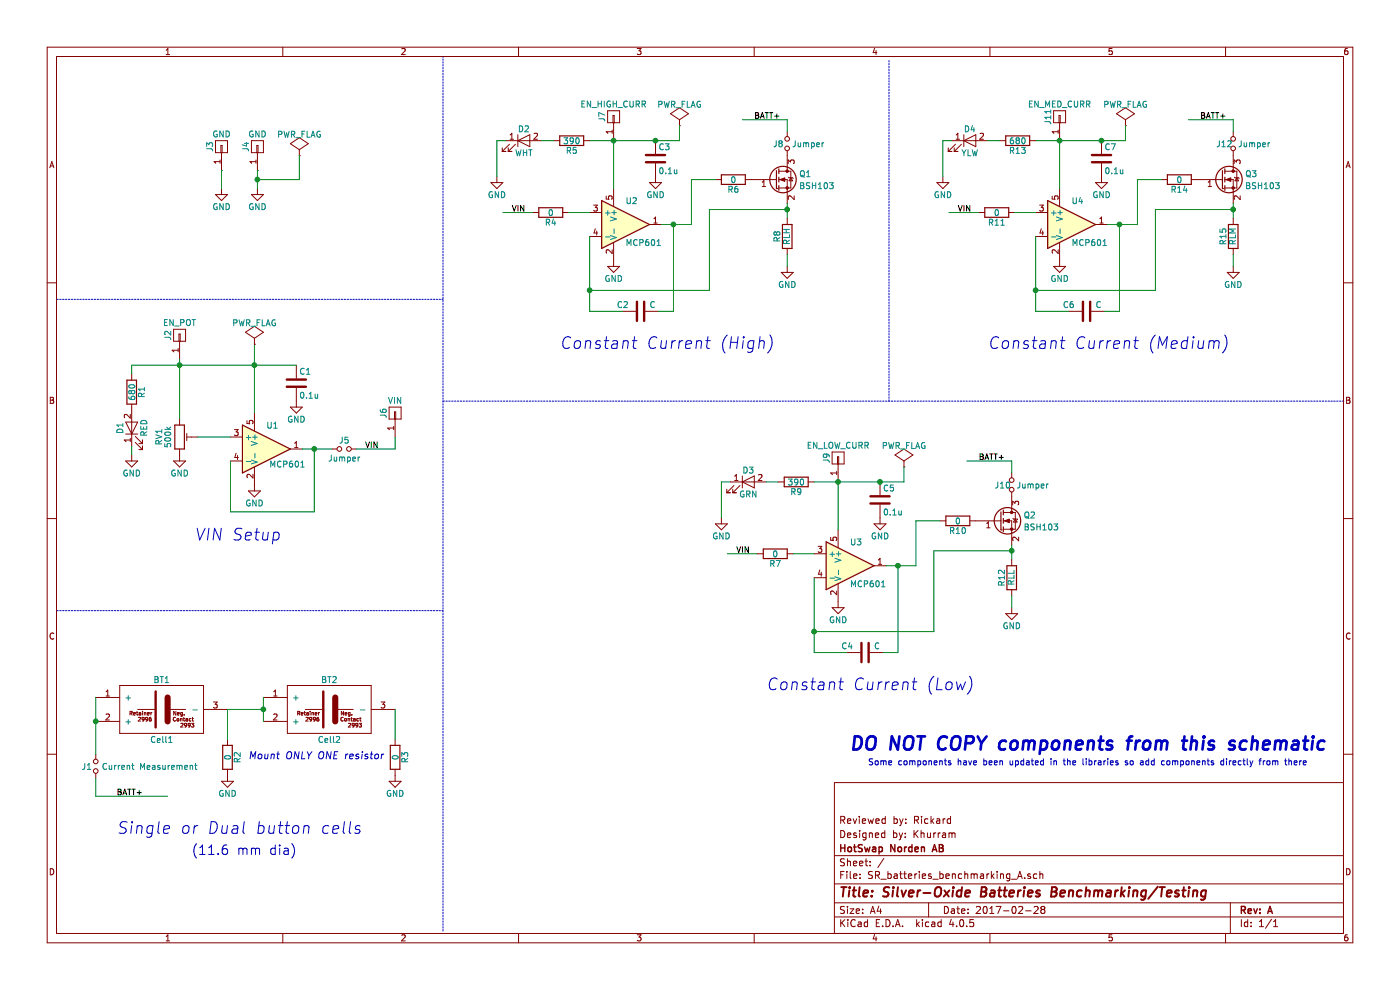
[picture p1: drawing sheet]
EESchema Schematic File Version 2
LIBS:power
LIBS:device
LIBS:transistors
LIBS:conn
LIBS:linear
LIBS:regul
LIBS:74xx
LIBS:cmos4000
LIBS:adc-dac
LIBS:memory
LIBS:xilinx
LIBS:microcontrollers
LIBS:dsp
LIBS:microchip
LIBS:analog_switches
LIBS:motorola
LIBS:texas
LIBS:intel
LIBS:audio
LIBS:interface
LIBS:digital-audio
LIBS:philips
LIBS:display
LIBS:cypress
LIBS:siliconi
LIBS:opto
LIBS:atmel
LIBS:contrib
LIBS:valves
LIBS:custom_battery_products
LIBS:SR_batteries_benchmarking_A-cache
EELAYER 25 0
EELAYER END
$Descr A4 11693 8268
encoding utf-8
Sheet 1 1
Title "Silver-Oxide Batteries Benchmarking/Testing"
Date "2017-02-28"
Rev "A"
Comp "HotSwap Norden AB"
Comment1 "Designed by: Khurram"
Comment2 "Reviewed by: Rickard"
Comment3 ""
Comment4 ""
$EndDescr
$Comp
L POT_TRIM RV1
U 1 1
P 1500 3650
F 0 "RV1" V 1325 3650 50  0000 C CNN
F 1 "500k" V 1400 3650 50  0000 C CNN
F 2 "Custom_Potentiometers_SMD:proto_smd_pot-model_84w" H 1500 3650 50  0001 C CNN
F 3 "" H 1500 3650 50  0000 C CNN
	1    1500 3650
	1    0    0    -1  
$EndComp
$Comp
L MCP601 U1
U 1 1
P 2225 3750
F 0 "U1" H 2275 3950 50  0000 C CNN
F 1 "MCP601" H 2400 3625 50  0000 C CNN
F 2 "TO_SOT_Packages_SMD:SOT-23-5_HandSoldering" H 2175 3850 50  0001 C CNN
F 3 "" H 2275 3950 50  0000 C CNN
	1    2225 3750
	1    0    0    -1  
$EndComp
$Comp
L Q_NMOS_GSD Q1
U 1 1
P 6475 1500
F 0 "Q1" H 6675 1550 50  0000 L CNN
F 1 "BSH103" H 6675 1450 50  0000 L CNN
F 2 "TO_SOT_Packages_SMD:SOT-23_Handsoldering" H 6675 1600 50  0001 C CNN
F 3 "" H 6475 1500 50  0000 C CNN
	1    6475 1500
	1    0    0    -1  
$EndComp
$Comp
L R R2
U 1 1
P 1900 6325
F 0 "R2" V 1980 6325 50  0000 C CNN
F 1 "0" V 1900 6325 50  0000 C CNN
F 2 "Resistors_SMD:R_0805_HandSoldering" V 1830 6325 50  0001 C CNN
F 3 "" H 1900 6325 50  0000 C CNN
	1    1900 6325
	1    0    0    -1  
$EndComp
$Comp
L CONN_01X01 J3
U 1 1
P 1850 1225
F 0 "J3" H 1850 1325 50  0000 C CNN
F 1 "GND" V 1950 1225 50  0000 C CNN
F 2 "Custom_Connectors_SMD:proto_smd_pad-sq.-3mm" H 1850 1225 50  0001 C CNN
F 3 "" H 1850 1225 50  0000 C CNN
	1    1850 1225
	0    -1   -1   0   
$EndComp
$Comp
L C C1
U 1 1
P 2475 3200
F 0 "C1" H 2500 3300 50  0000 L CNN
F 1 "0.1u" H 2500 3100 50  0000 L CNN
F 2 "Capacitors_SMD:C_0805_HandSoldering" H 2513 3050 50  0001 C CNN
F 3 "" H 2475 3200 50  0000 C CNN
	1    2475 3200
	1    0    0    -1  
$EndComp
$Comp
L Jumper_NO_Small J1
U 1 1
P 800 6400
F 0 "J1" V 800 6325 50  0000 C CNN
F 1 "Current Measurement" V 800 6850 50  0000 C CNN
F 2 "Custom_Connectors_SMD:proto_smd_header-1x2-2.54mm-G_C__SABN_M30" H 800 6400 50  0001 C CNN
F 3 "" H 800 6400 50  0000 C CNN
	1    800  6400
	0    1    1    0   
$EndComp
$Comp
L CONN_01X01 J2
U 1 1
P 1500 2800
F 0 "J2" H 1500 2900 50  0000 C CNN
F 1 "EN_POT" V 1600 2800 50  0000 C CNN
F 2 "Custom_Connectors_SMD:proto_smd_pad-sq.-3mm" H 1500 2800 50  0001 C CNN
F 3 "" H 1500 2800 50  0000 C CNN
	1    1500 2800
	0    -1   -1   0   
$EndComp
$Comp
L GND #PWR01
U 1 1
P 1850 1575
F 0 "#PWR01" H 1850 1325 50  0001 C CNN
F 1 "GND" H 1850 1425 50  0000 C CNN
F 2 "" H 1850 1575 50  0000 C CNN
F 3 "" H 1850 1575 50  0000 C CNN
	1    1850 1575
	1    0    0    -1  
$EndComp
$Comp
L GND #PWR02
U 1 1
P 2475 3350
F 0 "#PWR02" H 2475 3100 50  0001 C CNN
F 1 "GND" H 2475 3200 50  0000 C CNN
F 2 "" H 2475 3350 50  0000 C CNN
F 3 "" H 2475 3350 50  0000 C CNN
	1    2475 3350
	1    0    0    -1  
$EndComp
$Comp
L GND #PWR03
U 1 1
P 2125 4050
F 0 "#PWR03" H 2125 3800 50  0001 C CNN
F 1 "GND" H 2125 3900 50  0000 C CNN
F 2 "" H 2125 4050 50  0000 C CNN
F 3 "" H 2125 4050 50  0000 C CNN
	1    2125 4050
	1    0    0    -1  
$EndComp
$Comp
L GND #PWR04
U 1 1
P 1500 3800
F 0 "#PWR04" H 1500 3550 50  0001 C CNN
F 1 "GND" H 1500 3650 50  0000 C CNN
F 2 "" H 1500 3800 50  0000 C CNN
F 3 "" H 1500 3800 50  0000 C CNN
	1    1500 3800
	1    0    0    -1  
$EndComp
Text Label 3050 3750 0    47   ~ 0
VIN
$Comp
L COIN_CELL_HOLDER/11.6MM/2996/2993 BT1
U 1 1
P 1350 5925
F 0 "BT1" H 1350 6175 50  0000 C CNN
F 1 "Cell1" H 1350 5675 50  0000 C CNN
F 2 "Custom_Battery_Products:proto_sm_coin_cell_holder-2996-2993" H 1350 5925 60  0001 C CNN
F 3 "" H 1350 5925 60  0001 C CNN
	1    1350 5925
	1    0    0    -1  
$EndComp
$Comp
L GND #PWR05
U 1 1
P 1900 6475
F 0 "#PWR05" H 1900 6225 50  0001 C CNN
F 1 "GND" H 1900 6325 50  0000 C CNN
F 2 "" H 1900 6475 50  0000 C CNN
F 3 "" H 1900 6475 50  0000 C CNN
	1    1900 6475
	1    0    0    -1  
$EndComp
$Comp
L CONN_01X01 J6
U 1 1
P 3300 3450
F 0 "J6" H 3300 3550 50  0000 C CNN
F 1 "VIN" V 3400 3450 50  0000 C CNN
F 2 "Custom_Connectors_SMD:proto_smd_pad-sq.-3mm" H 3300 3450 50  0001 C CNN
F 3 "" H 3300 3450 50  0000 C CNN
	1    3300 3450
	0    -1   -1   0   
$EndComp
$Comp
L COIN_CELL_HOLDER/11.6MM/2996/2993 BT2
U 1 1
P 2750 5925
F 0 "BT2" H 2750 6175 50  0000 C CNN
F 1 "Cell2" H 2750 5675 50  0000 C CNN
F 2 "Custom_Battery_Products:proto_sm_coin_cell_holder-2996-2993" H 2750 5925 60  0001 C CNN
F 3 "" H 2750 5925 60  0001 C CNN
	1    2750 5925
	1    0    0    -1  
$EndComp
$Comp
L R R3
U 1 1
P 3300 6325
F 0 "R3" V 3380 6325 50  0000 C CNN
F 1 "0" V 3300 6325 50  0000 C CNN
F 2 "Resistors_SMD:R_0805_HandSoldering" V 3230 6325 50  0001 C CNN
F 3 "" H 3300 6325 50  0000 C CNN
	1    3300 6325
	1    0    0    -1  
$EndComp
$Comp
L GND #PWR06
U 1 1
P 3300 6475
F 0 "#PWR06" H 3300 6225 50  0001 C CNN
F 1 "GND" H 3300 6325 50  0000 C CNN
F 2 "" H 3300 6475 50  0000 C CNN
F 3 "" H 3300 6475 50  0000 C CNN
	1    3300 6475
	1    0    0    -1  
$EndComp
Text Label 975  6650 0    47   ~ 0
BATT+
$Comp
L Jumper_NO_Small J8
U 1 1
P 6575 1200
F 0 "J8" V 6575 1125 50  0000 C CNN
F 1 "Jumper" V 6575 1375 50  0000 C CNN
F 2 "Custom_Connectors_SMD:proto_smd_header-1x2-2.54mm-G_C__SABN_M30" H 6575 1200 50  0001 C CNN
F 3 "" H 6575 1200 50  0000 C CNN
	1    6575 1200
	0    1    1    0   
$EndComp
$Comp
L MCP601 U2
U 1 1
P 5225 1875
F 0 "U2" H 5275 2075 50  0000 C CNN
F 1 "MCP601" H 5375 1725 50  0000 C CNN
F 2 "TO_SOT_Packages_SMD:SOT-23-5_HandSoldering" H 5175 1975 50  0001 C CNN
F 3 "" H 5275 2075 50  0000 C CNN
	1    5225 1875
	1    0    0    -1  
$EndComp
$Comp
L R R1
U 1 1
P 1100 3275
F 0 "R1" V 1180 3275 50  0000 C CNN
F 1 "680" V 1100 3275 50  0000 C CNN
F 2 "Resistors_SMD:R_0805_HandSoldering" V 1030 3275 50  0001 C CNN
F 3 "" H 1100 3275 50  0000 C CNN
	1    1100 3275
	1    0    0    -1  
$EndComp
$Comp
L LED D1
U 1 1
P 1100 3575
F 0 "D1" H 1100 3675 50  0000 C CNN
F 1 "RED" H 1100 3475 50  0000 C CNN
F 2 "Resistors_SMD:R_0805_HandSoldering" H 1100 3575 50  0001 C CNN
F 3 "" H 1100 3575 50  0000 C CNN
	1    1100 3575
	0    -1   -1   0   
$EndComp
$Comp
L GND #PWR07
U 1 1
P 1100 3800
F 0 "#PWR07" H 1100 3550 50  0001 C CNN
F 1 "GND" H 1100 3650 50  0000 C CNN
F 2 "" H 1100 3800 50  0000 C CNN
F 3 "" H 1100 3800 50  0000 C CNN
	1    1100 3800
	1    0    0    -1  
$EndComp
$Comp
L R R4
U 1 1
P 4600 1775
F 0 "R4" V 4680 1775 50  0000 C CNN
F 1 "0" V 4600 1775 50  0000 C CNN
F 2 "Resistors_SMD:R_0805_HandSoldering" V 4530 1775 50  0001 C CNN
F 3 "" H 4600 1775 50  0000 C CNN
	1    4600 1775
	0    1    1    0   
$EndComp
$Comp
L C C3
U 1 1
P 5475 1325
F 0 "C3" H 5500 1425 50  0000 L CNN
F 1 "0.1u" H 5500 1225 50  0000 L CNN
F 2 "Capacitors_SMD:C_0805_HandSoldering" H 5513 1175 50  0001 C CNN
F 3 "" H 5475 1325 50  0000 C CNN
	1    5475 1325
	1    0    0    -1  
$EndComp
$Comp
L GND #PWR08
U 1 1
P 5475 1475
F 0 "#PWR08" H 5475 1225 50  0001 C CNN
F 1 "GND" H 5475 1325 50  0000 C CNN
F 2 "" H 5475 1475 50  0000 C CNN
F 3 "" H 5475 1475 50  0000 C CNN
	1    5475 1475
	1    0    0    -1  
$EndComp
$Comp
L CONN_01X01 J7
U 1 1
P 5125 975
F 0 "J7" H 5125 1075 50  0000 C CNN
F 1 "EN_HIGH_CURR" V 5225 975 50  0000 C CNN
F 2 "Custom_Connectors_SMD:proto_smd_pad-sq.-3mm" H 5125 975 50  0001 C CNN
F 3 "" H 5125 975 50  0000 C CNN
	1    5125 975 
	0    -1   -1   0   
$EndComp
Text Label 4275 1775 0    47   ~ 0
VIN
$Comp
L R R6
U 1 1
P 6125 1500
F 0 "R6" V 6205 1500 50  0000 C CNN
F 1 "0" V 6125 1500 50  0000 C CNN
F 2 "Resistors_SMD:R_0805_HandSoldering" V 6055 1500 50  0001 C CNN
F 3 "" H 6125 1500 50  0000 C CNN
	1    6125 1500
	0    1    1    0   
$EndComp
$Comp
L GND #PWR09
U 1 1
P 5125 2175
F 0 "#PWR09" H 5125 1925 50  0001 C CNN
F 1 "GND" H 5125 2025 50  0000 C CNN
F 2 "" H 5125 2175 50  0000 C CNN
F 3 "" H 5125 2175 50  0000 C CNN
	1    5125 2175
	1    0    0    -1  
$EndComp
Text Label 6300 1000 0    47   ~ 0
BATT+
Wire Wire Line
	1850 1425 1850 1425
Wire Wire Line
	1500 3000 1500 3500
Wire Wire Line
	1650 3650 1925 3650
Connection ~ 1500 3050
Wire Wire Line
	2625 4275 1925 4275
Wire Wire Line
	1925 4275 1925 3850
Wire Wire Line
	2625 4275 2625 3750
Wire Wire Line
	1900 5925 1900 6175
Wire Wire Line
	2200 5825 2200 6025
Wire Wire Line
	2200 5925 1900 5925
Connection ~ 2200 5925
Wire Wire Line
	3300 5925 3300 6175
Wire Wire Line
	800  5825 800  6300
Connection ~ 800  6025
Wire Wire Line
	800  6500 800  6650
Wire Wire Line
	800  6650 1400 6650
Wire Wire Line
	1100 3800 1100 3725
Wire Wire Line
	1100 3125 1100 3050
Wire Wire Line
	4925 1775 4750 1775
Wire Wire Line
	2125 2875 2125 3450
Connection ~ 2125 3050
Wire Wire Line
	1100 3050 2475 3050
Wire Wire Line
	4925 1175 5675 1175
Wire Wire Line
	5125 1175 5125 1575
Wire Wire Line
	4450 1775 4200 1775
Wire Wire Line
	5525 1875 5775 1875
Wire Wire Line
	6575 1100 6575 1000
Wire Wire Line
	6575 1000 6200 1000
Wire Wire Line
	5775 1875 5775 1500
Wire Wire Line
	5775 1500 5975 1500
Wire Wire Line
	6575 1700 6575 1825
Wire Wire Line
	6575 1750 5925 1750
Wire Wire Line
	5925 1750 5925 2425
Wire Wire Line
	5925 2425 4925 2425
Wire Wire Line
	4925 1975 4925 2600
$Comp
L C C2
U 1 1
P 5350 2600
F 0 "C2" V 5400 2700 50  0000 L CNN
F 1 "C" V 5400 2475 50  0000 L CNN
F 2 "Capacitors_SMD:C_0805_HandSoldering" H 5388 2450 50  0001 C CNN
F 3 "" H 5350 2600 50  0000 C CNN
	1    5350 2600
	0    -1   -1   0   
$EndComp
Wire Wire Line
	4925 2600 5200 2600
Connection ~ 4925 2425
Wire Wire Line
	5500 2600 5625 2600
Wire Wire Line
	5625 2600 5625 1875
Connection ~ 5625 1875
$Comp
L R R8
U 1 1
P 6575 1975
F 0 "R8" V 6655 1975 50  0000 C CNN
F 1 "RLH" V 6575 1975 50  0000 C CNN
F 2 "Resistors_SMD:R_0805_HandSoldering" V 6505 1975 50  0001 C CNN
F 3 "" H 6575 1975 50  0000 C CNN
	1    6575 1975
	-1   0    0    1   
$EndComp
Connection ~ 6575 1750
$Comp
L GND #PWR010
U 1 1
P 6575 2225
F 0 "#PWR010" H 6575 1975 50  0001 C CNN
F 1 "GND" H 6575 2075 50  0000 C CNN
F 2 "" H 6575 2225 50  0000 C CNN
F 3 "" H 6575 2225 50  0000 C CNN
	1    6575 2225
	1    0    0    -1  
$EndComp
Wire Wire Line
	6575 2225 6575 2125
$Comp
L CONN_01X01 J4
U 1 1
P 2150 1225
F 0 "J4" H 2150 1325 50  0000 C CNN
F 1 "GND" V 2250 1225 50  0000 C CNN
F 2 "Custom_Connectors_SMD:proto_smd_pad-sq.-3mm" H 2150 1225 50  0001 C CNN
F 3 "" H 2150 1225 50  0000 C CNN
	1    2150 1225
	0    -1   -1   0   
$EndComp
$Comp
L GND #PWR011
U 1 1
P 2150 1575
F 0 "#PWR011" H 2150 1325 50  0001 C CNN
F 1 "GND" H 2150 1425 50  0000 C CNN
F 2 "" H 2150 1575 50  0000 C CNN
F 3 "" H 2150 1575 50  0000 C CNN
	1    2150 1575
	1    0    0    -1  
$EndComp
Wire Wire Line
	2150 1425 2150 1425
Wire Notes Line
	3700 7775 3700 475 
Wire Notes Line
	475  2500 3700 2500
Wire Notes Line
	475  5100 3700 5100
Text Notes 1625 4525 0    98   Italic 0
VIN Setup
Text Notes 975  6975 0    98   Italic 0
Single or Dual button cells
Text Notes 1600 7150 0    79   ~ 0
(11.6 mm dia)
$Comp
L R R5
U 1 1
P 4775 1175
F 0 "R5" V 4855 1175 50  0000 C CNN
F 1 "390" V 4775 1175 50  0000 C CNN
F 2 "Resistors_SMD:R_0805_HandSoldering" V 4705 1175 50  0001 C CNN
F 3 "" H 4775 1175 50  0000 C CNN
	1    4775 1175
	0    1    1    0   
$EndComp
$Comp
L LED D2
U 1 1
P 4375 1175
F 0 "D2" H 4375 1275 50  0000 C CNN
F 1 "WHT" H 4375 1075 50  0000 C CNN
F 2 "Resistors_SMD:R_0805_HandSoldering" H 4375 1175 50  0001 C CNN
F 3 "" H 4375 1175 50  0000 C CNN
	1    4375 1175
	1    0    0    -1  
$EndComp
Connection ~ 5125 1175
Wire Wire Line
	4625 1175 4525 1175
$Comp
L GND #PWR012
U 1 1
P 4150 1475
F 0 "#PWR012" H 4150 1225 50  0001 C CNN
F 1 "GND" H 4150 1325 50  0000 C CNN
F 2 "" H 4150 1475 50  0000 C CNN
F 3 "" H 4150 1475 50  0000 C CNN
	1    4150 1475
	1    0    0    -1  
$EndComp
Wire Wire Line
	4150 1475 4150 1175
Wire Wire Line
	4150 1175 4225 1175
$Comp
L PWR_FLAG #FLG013
U 1 1
P 2500 1300
F 0 "#FLG013" H 2500 1395 50  0001 C CNN
F 1 "PWR_FLAG" H 2500 1480 50  0000 C CNN
F 2 "" H 2500 1300 50  0000 C CNN
F 3 "" H 2500 1300 50  0000 C CNN
	1    2500 1300
	1    0    0    -1  
$EndComp
Wire Wire Line
	1850 1575 1850 1425
Wire Wire Line
	2150 1575 2150 1425
Wire Wire Line
	2500 1300 2500 1500
Wire Wire Line
	2500 1500 2150 1500
Connection ~ 2150 1500
$Comp
L PWR_FLAG #FLG014
U 1 1
P 5675 1050
F 0 "#FLG014" H 5675 1145 50  0001 C CNN
F 1 "PWR_FLAG" H 5675 1230 50  0000 C CNN
F 2 "" H 5675 1050 50  0000 C CNN
F 3 "" H 5675 1050 50  0000 C CNN
	1    5675 1050
	1    0    0    -1  
$EndComp
Wire Wire Line
	5675 1175 5675 1050
Connection ~ 5475 1175
$Comp
L PWR_FLAG #FLG015
U 1 1
P 2125 2875
F 0 "#FLG015" H 2125 2970 50  0001 C CNN
F 1 "PWR_FLAG" H 2125 3055 50  0000 C CNN
F 2 "" H 2125 2875 50  0000 C CNN
F 3 "" H 2125 2875 50  0000 C CNN
	1    2125 2875
	1    0    0    -1  
$EndComp
Text Notes 4675 2925 0    98   Italic 0
Constant Current (High)
Text Notes 2075 6350 0    59   Italic 0
Mount ONLY ONE resistor
$Comp
L Q_NMOS_GSD Q3
U 1 1
P 10200 1500
F 0 "Q3" H 10400 1550 50  0000 L CNN
F 1 "BSH103" H 10400 1450 50  0000 L CNN
F 2 "TO_SOT_Packages_SMD:SOT-23_Handsoldering" H 10400 1600 50  0001 C CNN
F 3 "" H 10200 1500 50  0000 C CNN
	1    10200 1500
	1    0    0    -1  
$EndComp
$Comp
L Jumper_NO_Small J12
U 1 1
P 10300 1200
F 0 "J12" V 10300 1125 50  0000 C CNN
F 1 "Jumper" V 10300 1375 50  0000 C CNN
F 2 "Custom_Connectors_SMD:proto_smd_header-1x2-2.54mm-G_C__SABN_M30" H 10300 1200 50  0001 C CNN
F 3 "" H 10300 1200 50  0000 C CNN
	1    10300 1200
	0    1    1    0   
$EndComp
$Comp
L MCP601 U4
U 1 1
P 8950 1875
F 0 "U4" H 9000 2075 50  0000 C CNN
F 1 "MCP601" H 9100 1725 50  0000 C CNN
F 2 "TO_SOT_Packages_SMD:SOT-23-5_HandSoldering" H 8900 1975 50  0001 C CNN
F 3 "" H 9000 2075 50  0000 C CNN
	1    8950 1875
	1    0    0    -1  
$EndComp
$Comp
L R R11
U 1 1
P 8325 1775
F 0 "R11" V 8405 1775 50  0000 C CNN
F 1 "0" V 8325 1775 50  0000 C CNN
F 2 "Resistors_SMD:R_0805_HandSoldering" V 8255 1775 50  0001 C CNN
F 3 "" H 8325 1775 50  0000 C CNN
	1    8325 1775
	0    1    1    0   
$EndComp
$Comp
L C C7
U 1 1
P 9200 1325
F 0 "C7" H 9225 1425 50  0000 L CNN
F 1 "0.1u" H 9225 1225 50  0000 L CNN
F 2 "Capacitors_SMD:C_0805_HandSoldering" H 9238 1175 50  0001 C CNN
F 3 "" H 9200 1325 50  0000 C CNN
	1    9200 1325
	1    0    0    -1  
$EndComp
$Comp
L GND #PWR016
U 1 1
P 9200 1475
F 0 "#PWR016" H 9200 1225 50  0001 C CNN
F 1 "GND" H 9200 1325 50  0000 C CNN
F 2 "" H 9200 1475 50  0000 C CNN
F 3 "" H 9200 1475 50  0000 C CNN
	1    9200 1475
	1    0    0    -1  
$EndComp
$Comp
L CONN_01X01 J11
U 1 1
P 8850 975
F 0 "J11" H 8850 1075 50  0000 C CNN
F 1 "EN_MED_CURR" V 8950 975 50  0000 C CNN
F 2 "Custom_Connectors_SMD:proto_smd_pad-sq.-3mm" H 8850 975 50  0001 C CNN
F 3 "" H 8850 975 50  0000 C CNN
	1    8850 975 
	0    -1   -1   0   
$EndComp
Text Label 8000 1775 0    47   ~ 0
VIN
$Comp
L R R14
U 1 1
P 9850 1500
F 0 "R14" V 9930 1500 50  0000 C CNN
F 1 "0" V 9850 1500 50  0000 C CNN
F 2 "Resistors_SMD:R_0805_HandSoldering" V 9780 1500 50  0001 C CNN
F 3 "" H 9850 1500 50  0000 C CNN
	1    9850 1500
	0    1    1    0   
$EndComp
$Comp
L GND #PWR017
U 1 1
P 8850 2175
F 0 "#PWR017" H 8850 1925 50  0001 C CNN
F 1 "GND" H 8850 2025 50  0000 C CNN
F 2 "" H 8850 2175 50  0000 C CNN
F 3 "" H 8850 2175 50  0000 C CNN
	1    8850 2175
	1    0    0    -1  
$EndComp
Text Label 10025 1000 0    47   ~ 0
BATT+
Wire Wire Line
	8650 1775 8475 1775
Wire Wire Line
	8650 1175 9400 1175
Wire Wire Line
	8850 1175 8850 1575
Wire Wire Line
	8175 1775 7925 1775
Wire Wire Line
	9250 1875 9500 1875
Wire Wire Line
	10300 1100 10300 1000
Wire Wire Line
	10300 1000 9925 1000
Wire Wire Line
	9500 1875 9500 1500
Wire Wire Line
	9500 1500 9700 1500
Wire Wire Line
	10300 1700 10300 1825
Wire Wire Line
	10300 1750 9650 1750
Wire Wire Line
	9650 1750 9650 2425
Wire Wire Line
	9650 2425 8650 2425
Wire Wire Line
	8650 1975 8650 2600
$Comp
L C C6
U 1 1
P 9075 2600
F 0 "C6" V 9125 2700 50  0000 L CNN
F 1 "C" V 9125 2475 50  0000 L CNN
F 2 "Capacitors_SMD:C_0805_HandSoldering" H 9113 2450 50  0001 C CNN
F 3 "" H 9075 2600 50  0000 C CNN
	1    9075 2600
	0    -1   -1   0   
$EndComp
Wire Wire Line
	8650 2600 8925 2600
Connection ~ 8650 2425
Wire Wire Line
	9225 2600 9350 2600
Wire Wire Line
	9350 2600 9350 1875
Connection ~ 9350 1875
$Comp
L R R15
U 1 1
P 10300 1975
F 0 "R15" V 10380 1975 50  0000 C CNN
F 1 "RLM" V 10300 1975 50  0000 C CNN
F 2 "Resistors_SMD:R_0805_HandSoldering" V 10230 1975 50  0001 C CNN
F 3 "" H 10300 1975 50  0000 C CNN
	1    10300 1975
	-1   0    0    1   
$EndComp
Connection ~ 10300 1750
$Comp
L GND #PWR018
U 1 1
P 10300 2225
F 0 "#PWR018" H 10300 1975 50  0001 C CNN
F 1 "GND" H 10300 2075 50  0000 C CNN
F 2 "" H 10300 2225 50  0000 C CNN
F 3 "" H 10300 2225 50  0000 C CNN
	1    10300 2225
	1    0    0    -1  
$EndComp
Wire Wire Line
	10300 2225 10300 2125
$Comp
L R R13
U 1 1
P 8500 1175
F 0 "R13" V 8580 1175 50  0000 C CNN
F 1 "680" V 8500 1175 50  0000 C CNN
F 2 "Resistors_SMD:R_0805_HandSoldering" V 8430 1175 50  0001 C CNN
F 3 "" H 8500 1175 50  0000 C CNN
	1    8500 1175
	0    1    1    0   
$EndComp
$Comp
L LED D4
U 1 1
P 8100 1175
F 0 "D4" H 8100 1275 50  0000 C CNN
F 1 "YLW" H 8100 1075 50  0000 C CNN
F 2 "Resistors_SMD:R_0805_HandSoldering" H 8100 1175 50  0001 C CNN
F 3 "" H 8100 1175 50  0000 C CNN
	1    8100 1175
	1    0    0    -1  
$EndComp
Connection ~ 8850 1175
Wire Wire Line
	8350 1175 8250 1175
$Comp
L GND #PWR019
U 1 1
P 7875 1475
F 0 "#PWR019" H 7875 1225 50  0001 C CNN
F 1 "GND" H 7875 1325 50  0000 C CNN
F 2 "" H 7875 1475 50  0000 C CNN
F 3 "" H 7875 1475 50  0000 C CNN
	1    7875 1475
	1    0    0    -1  
$EndComp
Wire Wire Line
	7875 1475 7875 1175
Wire Wire Line
	7875 1175 7950 1175
$Comp
L PWR_FLAG #FLG020
U 1 1
P 9400 1050
F 0 "#FLG020" H 9400 1145 50  0001 C CNN
F 1 "PWR_FLAG" H 9400 1230 50  0000 C CNN
F 2 "" H 9400 1050 50  0000 C CNN
F 3 "" H 9400 1050 50  0000 C CNN
	1    9400 1050
	1    0    0    -1  
$EndComp
Wire Wire Line
	9400 1175 9400 1050
Connection ~ 9200 1175
Text Notes 8250 2925 0    98   Italic 0
Constant Current (Medium)
$Comp
L Q_NMOS_GSD Q2
U 1 1
P 8350 4350
F 0 "Q2" H 8550 4400 50  0000 L CNN
F 1 "BSH103" H 8550 4300 50  0000 L CNN
F 2 "TO_SOT_Packages_SMD:SOT-23_Handsoldering" H 8550 4450 50  0001 C CNN
F 3 "" H 8350 4350 50  0000 C CNN
	1    8350 4350
	1    0    0    -1  
$EndComp
$Comp
L Jumper_NO_Small J10
U 1 1
P 8450 4050
F 0 "J10" V 8450 3975 50  0000 C CNN
F 1 "Jumper" V 8450 4225 50  0000 C CNN
F 2 "Custom_Connectors_SMD:proto_smd_header-1x2-2.54mm-G_C__SABN_M30" H 8450 4050 50  0001 C CNN
F 3 "" H 8450 4050 50  0000 C CNN
	1    8450 4050
	0    1    1    0   
$EndComp
$Comp
L MCP601 U3
U 1 1
P 7100 4725
F 0 "U3" H 7150 4925 50  0000 C CNN
F 1 "MCP601" H 7250 4575 50  0000 C CNN
F 2 "TO_SOT_Packages_SMD:SOT-23-5_HandSoldering" H 7050 4825 50  0001 C CNN
F 3 "" H 7150 4925 50  0000 C CNN
	1    7100 4725
	1    0    0    -1  
$EndComp
$Comp
L R R7
U 1 1
P 6475 4625
F 0 "R7" V 6555 4625 50  0000 C CNN
F 1 "0" V 6475 4625 50  0000 C CNN
F 2 "Resistors_SMD:R_0805_HandSoldering" V 6405 4625 50  0001 C CNN
F 3 "" H 6475 4625 50  0000 C CNN
	1    6475 4625
	0    1    1    0   
$EndComp
$Comp
L C C5
U 1 1
P 7350 4175
F 0 "C5" H 7375 4275 50  0000 L CNN
F 1 "0.1u" H 7375 4075 50  0000 L CNN
F 2 "Capacitors_SMD:C_0805_HandSoldering" H 7388 4025 50  0001 C CNN
F 3 "" H 7350 4175 50  0000 C CNN
	1    7350 4175
	1    0    0    -1  
$EndComp
$Comp
L GND #PWR021
U 1 1
P 7350 4325
F 0 "#PWR021" H 7350 4075 50  0001 C CNN
F 1 "GND" H 7350 4175 50  0000 C CNN
F 2 "" H 7350 4325 50  0000 C CNN
F 3 "" H 7350 4325 50  0000 C CNN
	1    7350 4325
	1    0    0    -1  
$EndComp
$Comp
L CONN_01X01 J9
U 1 1
P 7000 3825
F 0 "J9" H 7000 3925 50  0000 C CNN
F 1 "EN_LOW_CURR" V 7100 3825 50  0000 C CNN
F 2 "Custom_Connectors_SMD:proto_smd_pad-sq.-3mm" H 7000 3825 50  0001 C CNN
F 3 "" H 7000 3825 50  0000 C CNN
	1    7000 3825
	0    -1   -1   0   
$EndComp
Text Label 6150 4625 0    47   ~ 0
VIN
$Comp
L R R10
U 1 1
P 8000 4350
F 0 "R10" V 8080 4350 50  0000 C CNN
F 1 "0" V 8000 4350 50  0000 C CNN
F 2 "Resistors_SMD:R_0805_HandSoldering" V 7930 4350 50  0001 C CNN
F 3 "" H 8000 4350 50  0000 C CNN
	1    8000 4350
	0    1    1    0   
$EndComp
$Comp
L GND #PWR022
U 1 1
P 7000 5025
F 0 "#PWR022" H 7000 4775 50  0001 C CNN
F 1 "GND" H 7000 4875 50  0000 C CNN
F 2 "" H 7000 5025 50  0000 C CNN
F 3 "" H 7000 5025 50  0000 C CNN
	1    7000 5025
	1    0    0    -1  
$EndComp
Text Label 8175 3850 0    47   ~ 0
BATT+
Wire Wire Line
	6800 4625 6625 4625
Wire Wire Line
	6800 4025 7550 4025
Wire Wire Line
	7000 4025 7000 4425
Wire Wire Line
	6325 4625 6075 4625
Wire Wire Line
	7400 4725 7650 4725
Wire Wire Line
	8450 3950 8450 3850
Wire Wire Line
	8450 3850 8075 3850
Wire Wire Line
	7650 4725 7650 4350
Wire Wire Line
	7650 4350 7850 4350
Wire Wire Line
	8450 4550 8450 4675
Wire Wire Line
	8450 4600 7800 4600
Wire Wire Line
	7800 4600 7800 5275
Wire Wire Line
	7800 5275 6800 5275
Wire Wire Line
	6800 4825 6800 5450
$Comp
L C C4
U 1 1
P 7225 5450
F 0 "C4" V 7275 5550 50  0000 L CNN
F 1 "C" V 7275 5325 50  0000 L CNN
F 2 "Capacitors_SMD:C_0805_HandSoldering" H 7263 5300 50  0001 C CNN
F 3 "" H 7225 5450 50  0000 C CNN
	1    7225 5450
	0    -1   -1   0   
$EndComp
Wire Wire Line
	6800 5450 7075 5450
Connection ~ 6800 5275
Wire Wire Line
	7375 5450 7500 5450
Wire Wire Line
	7500 5450 7500 4725
Connection ~ 7500 4725
$Comp
L R R12
U 1 1
P 8450 4825
F 0 "R12" V 8530 4825 50  0000 C CNN
F 1 "RLL" V 8450 4825 50  0000 C CNN
F 2 "Resistors_SMD:R_0805_HandSoldering" V 8380 4825 50  0001 C CNN
F 3 "" H 8450 4825 50  0000 C CNN
	1    8450 4825
	-1   0    0    1   
$EndComp
Connection ~ 8450 4600
$Comp
L GND #PWR023
U 1 1
P 8450 5075
F 0 "#PWR023" H 8450 4825 50  0001 C CNN
F 1 "GND" H 8450 4925 50  0000 C CNN
F 2 "" H 8450 5075 50  0000 C CNN
F 3 "" H 8450 5075 50  0000 C CNN
	1    8450 5075
	1    0    0    -1  
$EndComp
Wire Wire Line
	8450 5075 8450 4975
$Comp
L R R9
U 1 1
P 6650 4025
F 0 "R9" V 6730 4025 50  0000 C CNN
F 1 "390" V 6650 4025 50  0000 C CNN
F 2 "Resistors_SMD:R_0805_HandSoldering" V 6580 4025 50  0001 C CNN
F 3 "" H 6650 4025 50  0000 C CNN
	1    6650 4025
	0    1    1    0   
$EndComp
$Comp
L LED D3
U 1 1
P 6250 4025
F 0 "D3" H 6250 4125 50  0000 C CNN
F 1 "GRN" H 6250 3925 50  0000 C CNN
F 2 "Resistors_SMD:R_0805_HandSoldering" H 6250 4025 50  0001 C CNN
F 3 "" H 6250 4025 50  0000 C CNN
	1    6250 4025
	1    0    0    -1  
$EndComp
Connection ~ 7000 4025
Wire Wire Line
	6500 4025 6400 4025
$Comp
L GND #PWR024
U 1 1
P 6025 4325
F 0 "#PWR024" H 6025 4075 50  0001 C CNN
F 1 "GND" H 6025 4175 50  0000 C CNN
F 2 "" H 6025 4325 50  0000 C CNN
F 3 "" H 6025 4325 50  0000 C CNN
	1    6025 4325
	1    0    0    -1  
$EndComp
Wire Wire Line
	6025 4325 6025 4025
Wire Wire Line
	6025 4025 6100 4025
$Comp
L PWR_FLAG #FLG025
U 1 1
P 7550 3900
F 0 "#FLG025" H 7550 3995 50  0001 C CNN
F 1 "PWR_FLAG" H 7550 4080 50  0000 C CNN
F 2 "" H 7550 3900 50  0000 C CNN
F 3 "" H 7550 3900 50  0000 C CNN
	1    7550 3900
	1    0    0    -1  
$EndComp
Wire Wire Line
	7550 4025 7550 3900
Connection ~ 7350 4025
Text Notes 6400 5775 0    98   Italic 0
Constant Current (Low)
$Comp
L Jumper_NO_Small J5
U 1 1
P 2875 3750
F 0 "J5" H 2875 3825 50  0000 C CNN
F 1 "Jumper" H 2875 3675 50  0000 C CNN
F 2 "Custom_Connectors_SMD:proto_smd_header-1x2-2.54mm-G_C__SABN_M30" H 2875 3750 50  0001 C CNN
F 3 "" H 2875 3750 50  0000 C CNN
	1    2875 3750
	1    0    0    -1  
$EndComp
Wire Wire Line
	2525 3750 2775 3750
Connection ~ 2625 3750
Wire Wire Line
	2975 3750 3300 3750
Wire Wire Line
	3300 3750 3300 3650
Text Notes 7100 6275 0    110  Italic 22
DO NOT COPY components from this schematic
Text Notes 7250 6400 0    51   ~ 0
Some components have been updated in the libraries so add components directly from there
Wire Notes Line
	3700 3350 11225 3350
Wire Notes Line
	7425 3350 7425 500 
$EndSCHEMATC
